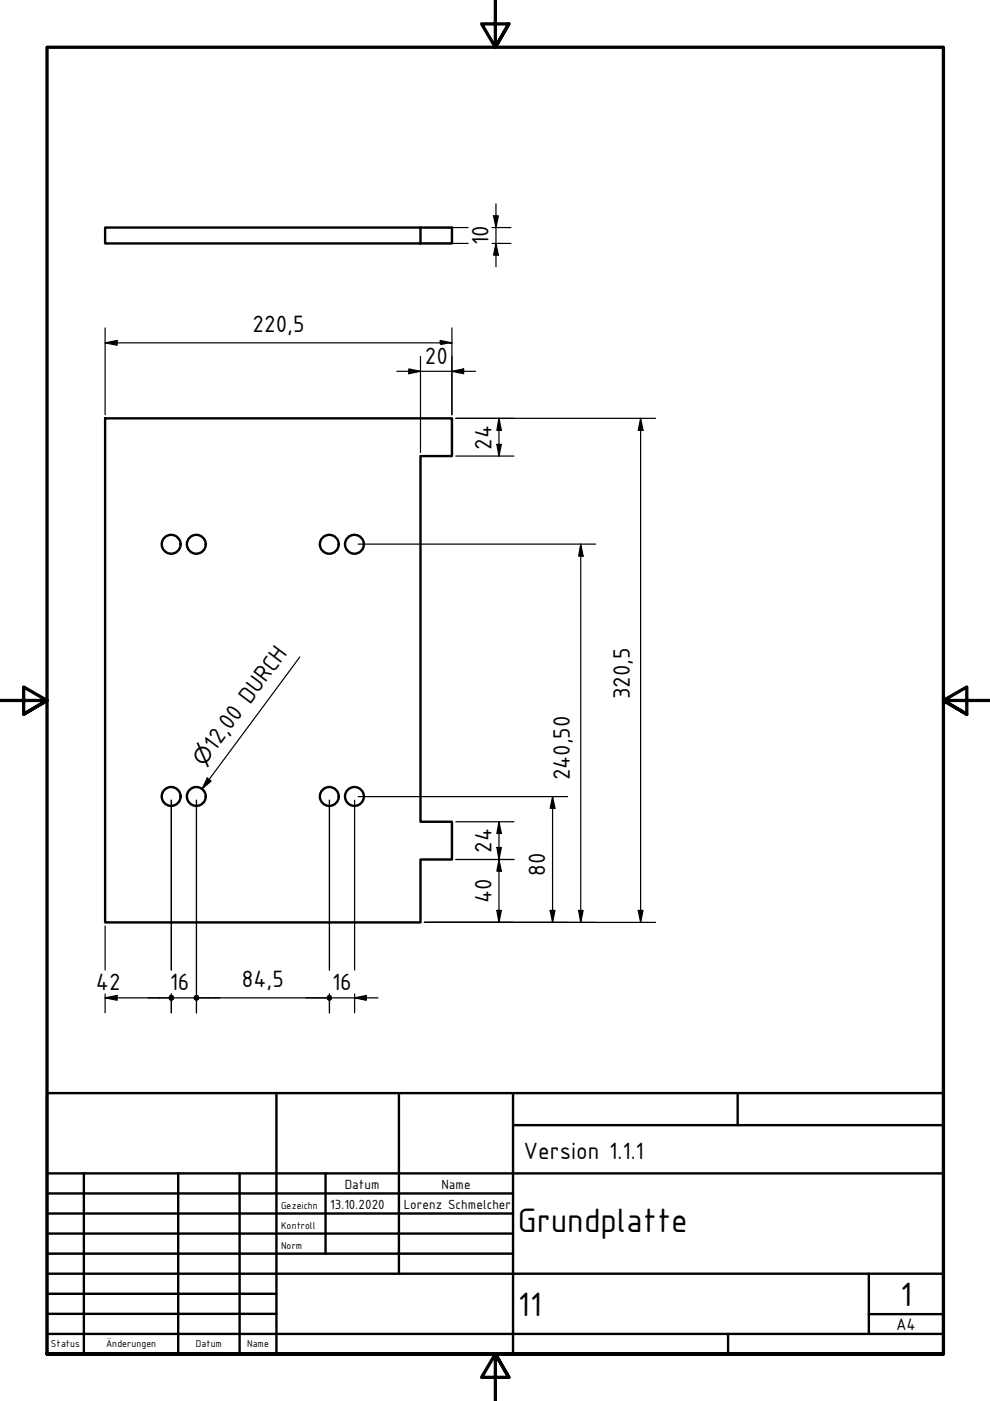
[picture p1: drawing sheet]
<svg xmlns="http://www.w3.org/2000/svg" width="210mm" height="297mm" viewBox="0 0 210 297" stroke-linecap="round" stroke-linejoin="round" font-family="sans-serif">
<!-- layer: Sichtbar (ISO) -->
<g fill="none" stroke="#000" stroke-width=".51">
<path d="M22.3 48.2h66.9v3.4h-66.9zM89.2 48.2h6.6v3.4h-6.6M22.3 88.7h73.5v8h-6.6v77.5h6.6v8h-6.6v13.4h-66.9z"/>
<circle cx="36.3" cy="115.4" r="2"/>
<circle cx="41.6" cy="115.4" r="2"/>
<circle cx="69.8" cy="115.4" r="2"/>
<circle cx="75.2" cy="115.4" r="2"/>
<circle cx="36.3" cy="168.9" r="2"/>
<circle cx="41.6" cy="168.9" r="2"/>
<circle cx="69.8" cy="168.9" r="2"/>
<circle cx="75.2" cy="168.9" r="2"/>
</g>
<!-- layer: Rahmen (ISO) -->
<path d="M105 0v10l-2.9-4.9h5.8l-2.9 4.9 2.9-4.9M0 148.5h10l-5-2.8v5.7l5-2.9-5 2.9M210 148.5h-10l5-2.8v5.7l-5-2.9 5 2.9M10 287.1v-277.1h190v277.1h-190h190M107.9 292l-2.9-4.9 2.9 4.9h-5.8l2.9-4.9v9.9" fill="none" stroke="#000" stroke-width=".7"/>
<!-- layer: Titel (ISO) -->
<g fill="none" stroke="#000" stroke-width=".51">
<path d="M10 231.8h190v55.3h-190zM58.6 231.8v55.3M84.6 231.8v38.3M108.8 238.6h91.2M108.8 231.8v55.3M156.4 231.8v6.8M10 253h98.8M10 257.3h98.8M10 248.8h190M17.8 248.8v38.3M37.8 248.8v38.3M50.8 248.8v38.3"/>
<path d="M69 248.8v17M10 261.5h98.8M10 265.8h98.8M10 270.1h190M10 274.3h48.6M10 278.6h48.6M184.2 278.6h15.8M184.2 270.1v12.7M10 282.8h190M154.4 282.8v4.3"/>
</g>
<g fill="none" stroke="#000" stroke-width=".25">
<path d="M90 48.2h9.3M90 51.6h9.3M104.3 48.2h4M104.3 51.6h4M104.6 45.8h1.1l-.5 2.4zM105.2 51.6l.5 2.5h-1.1zM105.2 43.2v13.4M22.3 72.7l2.5-.5v1zM22.3 72.7h73.5M22.3 69.5v18.4M84.1 78.7h16.7M86.7 78.2l2.5 .5-2.5 .5z"/>
<path d="M89.2 75.6v20.3M95.8 78.7l2.5-.5v1zM95.8 69.5v18.4M95.8 72.7l-2.5-.5v.6M95.8 72.7l-.5 .1M96.6 96.7h12.4M96.6 88.7h42.4M105.3 94.2h1l-.5 2.5zM105.8 88.7l.5 2.5h-1zM105.8 88.7v8M135.8 88.7l.5 2.5h-1zM135.8 88.7v106.9"/>
<path d="M75.9 115.4h50.4M123.1 115.4l.5 2.5h-.9zM123.1 115.4v80.2M36.3 169.7v36M41.7 169.7v45M69.8 169.7v36M75.2 169.7v36M75.9 168.9h44.4M96.6 174.2h12.4M105.3 179.7h1l-.5 2.5zM105.8 174.2l.5 2.5h-1zM105.8 174.2v21.4"/>
<path d="M117.2 168.9l.5 2.5h-1.1zM117.2 168.9v26.7M22.3 196.3v9.4M90 195.6h49M96.6 182.2h12.4M105.3 193h1l-.5 2.6zM105.8 182.2l.5 2.5h-1zM116.6 193h1.1l-.5 2.6zM122.7 193h.9l-.5 2.6zM135.3 193h1l-.5 2.6zM22.3 211.6l2.5-.5v1zM22.3 210.7v4"/>
<path d="M22.3 211.6h13.4M36.3 211.6h5.4M36.3 210.7v4M42.3 211.6h26.9M69.8 211.6h10.3M69.8 210.7v4M75.2 211.6l2.5-.5v1zM75.2 210.7v4"/>
</g>
<g fill="#000">
<path d="M104.6 45.8h1.1l-.5 2.4z" fill-rule="evenodd"/>
<path d="M105.2 51.6l.5 2.5h-1.1z" fill-rule="evenodd"/>
<path d="M22.3 72.7l2.5-.5v1z" fill-rule="evenodd"/>
<path d="M86.7 78.2l2.5 .5-2.5 .5z" fill-rule="evenodd"/>
<path d="M93.3 72.2l2.5 .5-2.5 .5z" fill-rule="evenodd"/>
<path d="M95.8 78.7l2.5-.5v1z" fill-rule="evenodd"/>
<path d="M105.3 94.2h1l-.5 2.5z" fill-rule="evenodd"/>
<path d="M105.8 88.7l.5 2.5h-1z" fill-rule="evenodd"/>
<path d="M135.8 88.7l.5 2.5h-1z" fill-rule="evenodd"/>
<path d="M123.1 115.4l.5 2.5h-.9z" fill-rule="evenodd"/>
<path d="M105.3 179.7h1l-.5 2.5z" fill-rule="evenodd"/>
<path d="M105.8 174.2l.5 2.5h-1z" fill-rule="evenodd"/>
<path d="M117.2 168.9l.5 2.5h-1.1z" fill-rule="evenodd"/>
<path d="M105.3 193h1l-.5 2.6z" fill-rule="evenodd"/>
<path d="M105.8 182.2l.5 2.5h-1z" fill-rule="evenodd"/>
<path d="M116.6 193h1.1l-.5 2.6z" fill-rule="evenodd"/>
<path d="M122.7 193h.9l-.5 2.6z" fill-rule="evenodd"/>
<path d="M135.3 193h1l-.5 2.6z" fill-rule="evenodd"/>
<path d="M22.3 211.6l2.5-.5v1z" fill-rule="evenodd"/>
<path d="M75.2 211.6l2.5-.5v1z" fill-rule="evenodd"/>
<circle cx="36.3" cy="211.6" r=".63"/>
<circle cx="41.7" cy="211.6" r=".63"/>
<circle cx="69.8" cy="211.5" r=".62"/>
</g>
<!-- layer: Symbol (ISO) -->
<path d="M63.6 139.3l-20.7 27.9M43.9 165l.9 .6-1.9 1.6z" fill="none" stroke="#000" stroke-width=".25"/>
<path d="M43.9 165l.9 .6-1.9 1.6z" fill-rule="evenodd" fill="#000"/>
<g font-size="7.7">
<text x="109.8" y="261.2">Grundplatte</text>
<text x="109.8" y="278.9">11</text>
<text x="190.9" y="276.8">1</text>
</g>
<g font-size="5.4">
<text x="103.6" y="52" transform="rotate(-90 103.6 52)">10</text>
<text x="53.5" y="70.4">220,5</text>
<text x="90" y="77.1">20</text>
<text x="104.2" y="95.4" transform="rotate(-90 104.2 95.4)">24</text>
<text x="133.5" y="148.2" transform="rotate(-90 133.5 148.2)">320,5</text>
<text x="45.6" y="159.4" transform="rotate(-53 45.6 159.4)">12,00 DURCH</text>
<text x="120.8" y="165.5" transform="rotate(-90 120.8 165.5)">240,50</text>
<text x="104.2" y="180.8" transform="rotate(-90 104.2 180.8)">24</text>
<text x="115.6" y="185.7" transform="rotate(-90 115.6 185.7)">80</text>
<text x="104.2" y="191.5" transform="rotate(-90 104.2 191.5)">40</text>
<text x="20.3" y="209.9">42</text>
<text x="36" y="209.9">16</text>
<text x="51.3" y="209.2">84,5</text>
<text x="70.4" y="209.9">16</text>
<text x="111" y="245.7">Version 1.1.1</text>
</g>
<text font-size="4.6" x="43.2" y="162.5" transform="rotate(-53 43.2 162.5)">⌀</text>
<text font-size="3.8" x="190" y="282">A4</text>
<g font-size="3">
<text x="70" y="256.3">13.10.2020</text>
<text x="73.1" y="252">Datum</text>
<text x="85.6" y="256.3">Lorenz Schmelcher</text>
<text x="93.6" y="252">Name</text>
</g>
<g font-size="2.3">
<text x="59.6" y="256.3">Gezeichn</text>
<text x="59.6" y="260.5">Kontroll</text>
<text x="59.6" y="264.8">Norm</text>
<text x="10.8" y="285.7">Status</text>
<text x="22.5" y="285.7">Änderungen</text>
<text x="41.5" y="285.7">Datum</text>
<text x="52.4" y="285.7">Name</text>
</g>
</svg>
